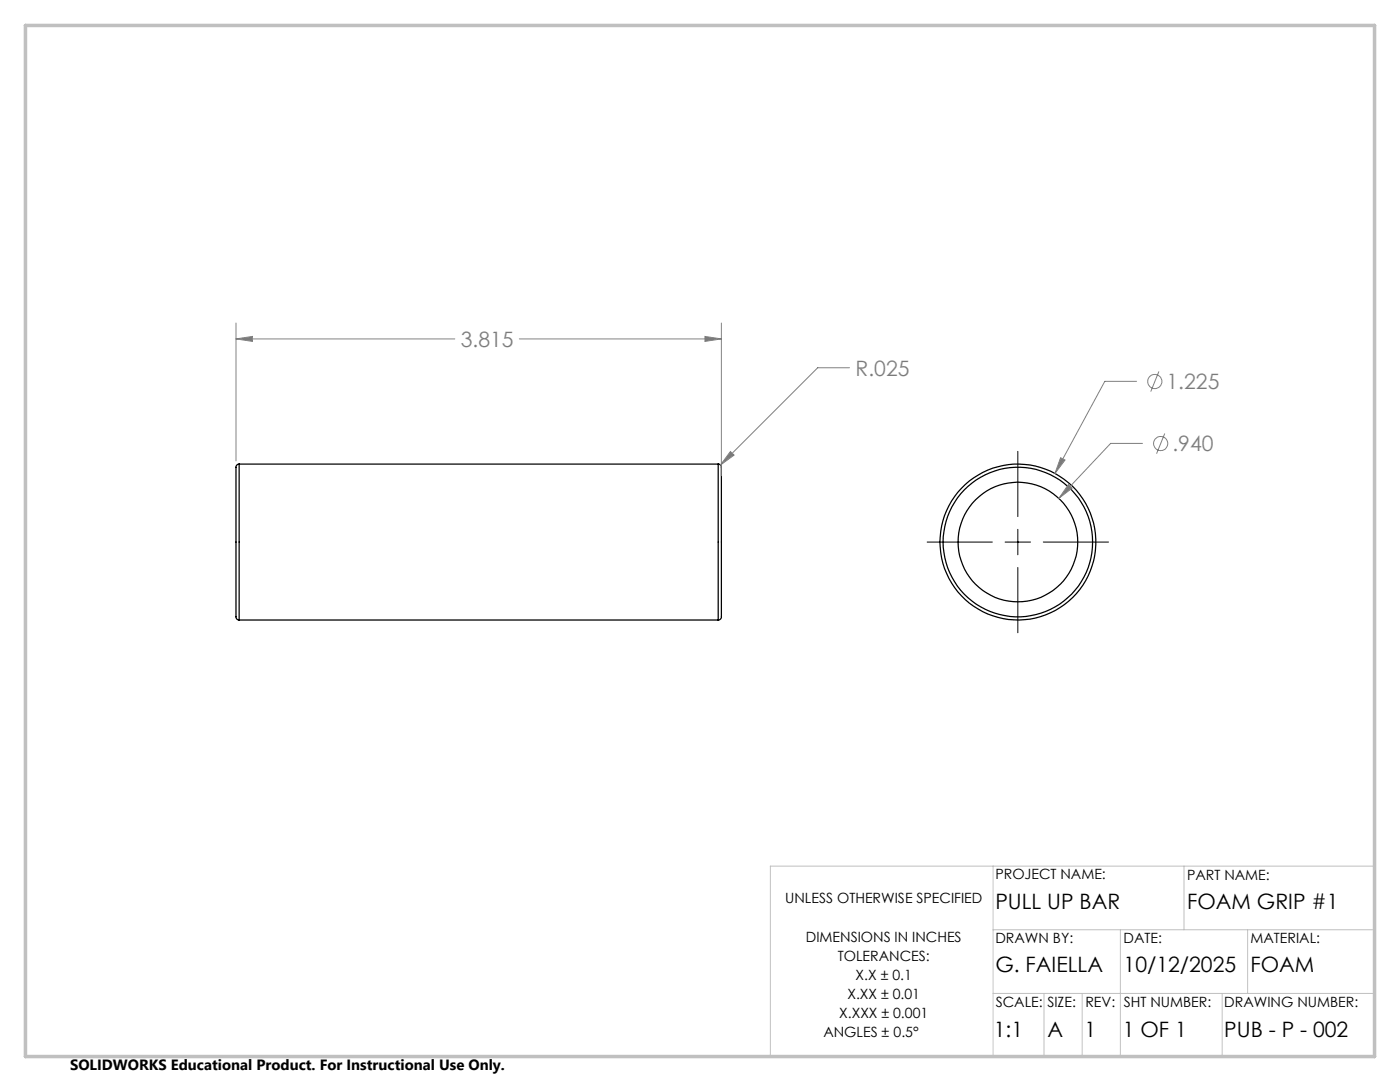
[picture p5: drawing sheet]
<svg xmlns="http://www.w3.org/2000/svg" width="279mm" height="216mm" viewBox="0 0 279 216" stroke-linecap="round" stroke-linejoin="round" font-family="sans-serif">
<g fill="none" stroke="#000" stroke-width=".25">
<path d="M47.7 92.6a.76 .76 0 0 0-.6 1.1v28.9a.78 .78 0 0 0 .6 1.1M47.7 92.6v31.1M47.7 92.6h95.6M143.3 92.6a.76 .76 0 0 1 .7 1.1v28.9a.78 .78 0 0 1-.7 1.1M143.3 92.6v31.1M47.7 123.7h95.6"/>
<circle cx="203.1" cy="108.2" r="14.9"/>
<circle cx="203.1" cy="108.2" r="15.6"/>
<circle cx="203.1" cy="108.1" r="11.9"/>
</g>
<g fill="none" stroke="#808080" stroke-width=".2">
<path d="M47.1 67.6l3.3-.5v1zM47.1 64.5v27.5M47.1 67.6h43.7M103.6 67.6h40.4M140.7 67.1l3.3 .5-3.3 .5zM144 64.5v30.4M169.5 73.4h-6.3l-19.4 19.4M226.8 76.1h-6.3l-10 18.4M231.3 74.1l-1.6 4M145.8 90.1l.7 .7-2.7 2zM211.7 91.3l.8 .5-2 2.7zM213.2 96.7l.8 .7-2.7 2z"/>
<path d="M228 88.5h-6.3l-10.4 10.9M232.4 86.5l-1.6 4"/>
<circle cx="230.5" cy="76.1" r="1.42"/>
<circle cx="231.6" cy="88.5" r="1.42"/>
</g>
<path d="M203.1 90.1v13M185 108.2h13M200.6 108.2h5.1M203.1 105.6v5.1M203.1 113.2v13.1M208.2 108.2h13" fill="none" stroke="#000" stroke-width=".2"/>
<path d="M198.2 172.8v38.1M236.3 172.8v12.7M274.4 172.8h-120.7v38.1M198.2 185.5h76.2M198.2 198.2h76.2M208.4 198.2v12.7M216 198.2v12.7M223.6 185.5v25.4M243.9 198.2v12.7M249 185.5v12.7" fill="none" stroke="#c0c0c0" stroke-width=".2"/>
<path d="M5.1 5.1h269.2v205.7h-269.2z" fill="none" stroke="#c0c0c0" stroke-width=".7"/>
<path d="M47.1 67.6l3.3-.5v1zM140.7 67.1l3.3 .5-3.3 .5zM145.8 90.1l-2 2.7 2.7-2zM211.7 91.3l-1.2 3.2 2-2.7zM213.2 96.7l-1.9 2.7 2.7-2z" fill="#808080"/>
<g font-size="4.2" fill="#808080">
<text x="91.9" y="69.2">3.815</text>
<text x="170.7" y="75">R.025</text>
<text x="232.8" y="77.7">1.225</text>
<text x="234" y="90">.940</text>
</g>
<g font-size="4.2">
<text x="198.7" y="181.5">PULL UP BAR</text>
<text x="236.9" y="181.5">FOAM GRIP #1</text>
<text x="198.7" y="194">G. FAIELLA</text>
<text x="224.2" y="194">10/12/2025</text>
<text x="249.6" y="194">FOAM</text>
<text x="198.3" y="207">1:1</text>
<text x="209.1" y="207">A</text>
<text x="216.4" y="207">1</text>
<text x="224.1" y="207">1 OF 1</text>
<text x="244.3" y="207">PUB - P - 002</text>
</g>
<text font-size="3" x="14" y="213.5">SOLIDWORKS Educational Product. For Instructional Use Only.</text>
<g font-size="2.8">
<text x="198.7" y="175.4">PROJECT NAME:</text>
<text x="236.9" y="175.6">PART NAME:</text>
<text x="156.7" y="180.2">UNLESS OTHERWISE SPECIFIED</text>
<text x="160.8" y="187.9">DIMENSIONS IN INCHES</text>
<text x="167.2" y="191.7">TOLERANCES:</text>
<text x="198.7" y="188.2">DRAWN BY:</text>
<text x="224.2" y="188.2">DATE:</text>
<text x="249.6" y="188.2">MATERIAL:</text>
<text x="170.8" y="195.5">X.X ± 0.1</text>
<text x="167.5" y="203.2">X.XXX ± 0.001</text>
<text x="169.1" y="199.3">X.XX ± 0.01</text>
<text x="198.7" y="200.9">SCALE:</text>
<text x="209" y="200.9">SIZE:</text>
<text x="216.6" y="200.9">REV:</text>
<text x="224.3" y="200.9">SHT NUMBER:</text>
<text x="244.3" y="200.9">DRAWING NUMBER:</text>
<text x="164.3" y="207">ANGLES ± 0.5°</text>
</g>
</svg>
